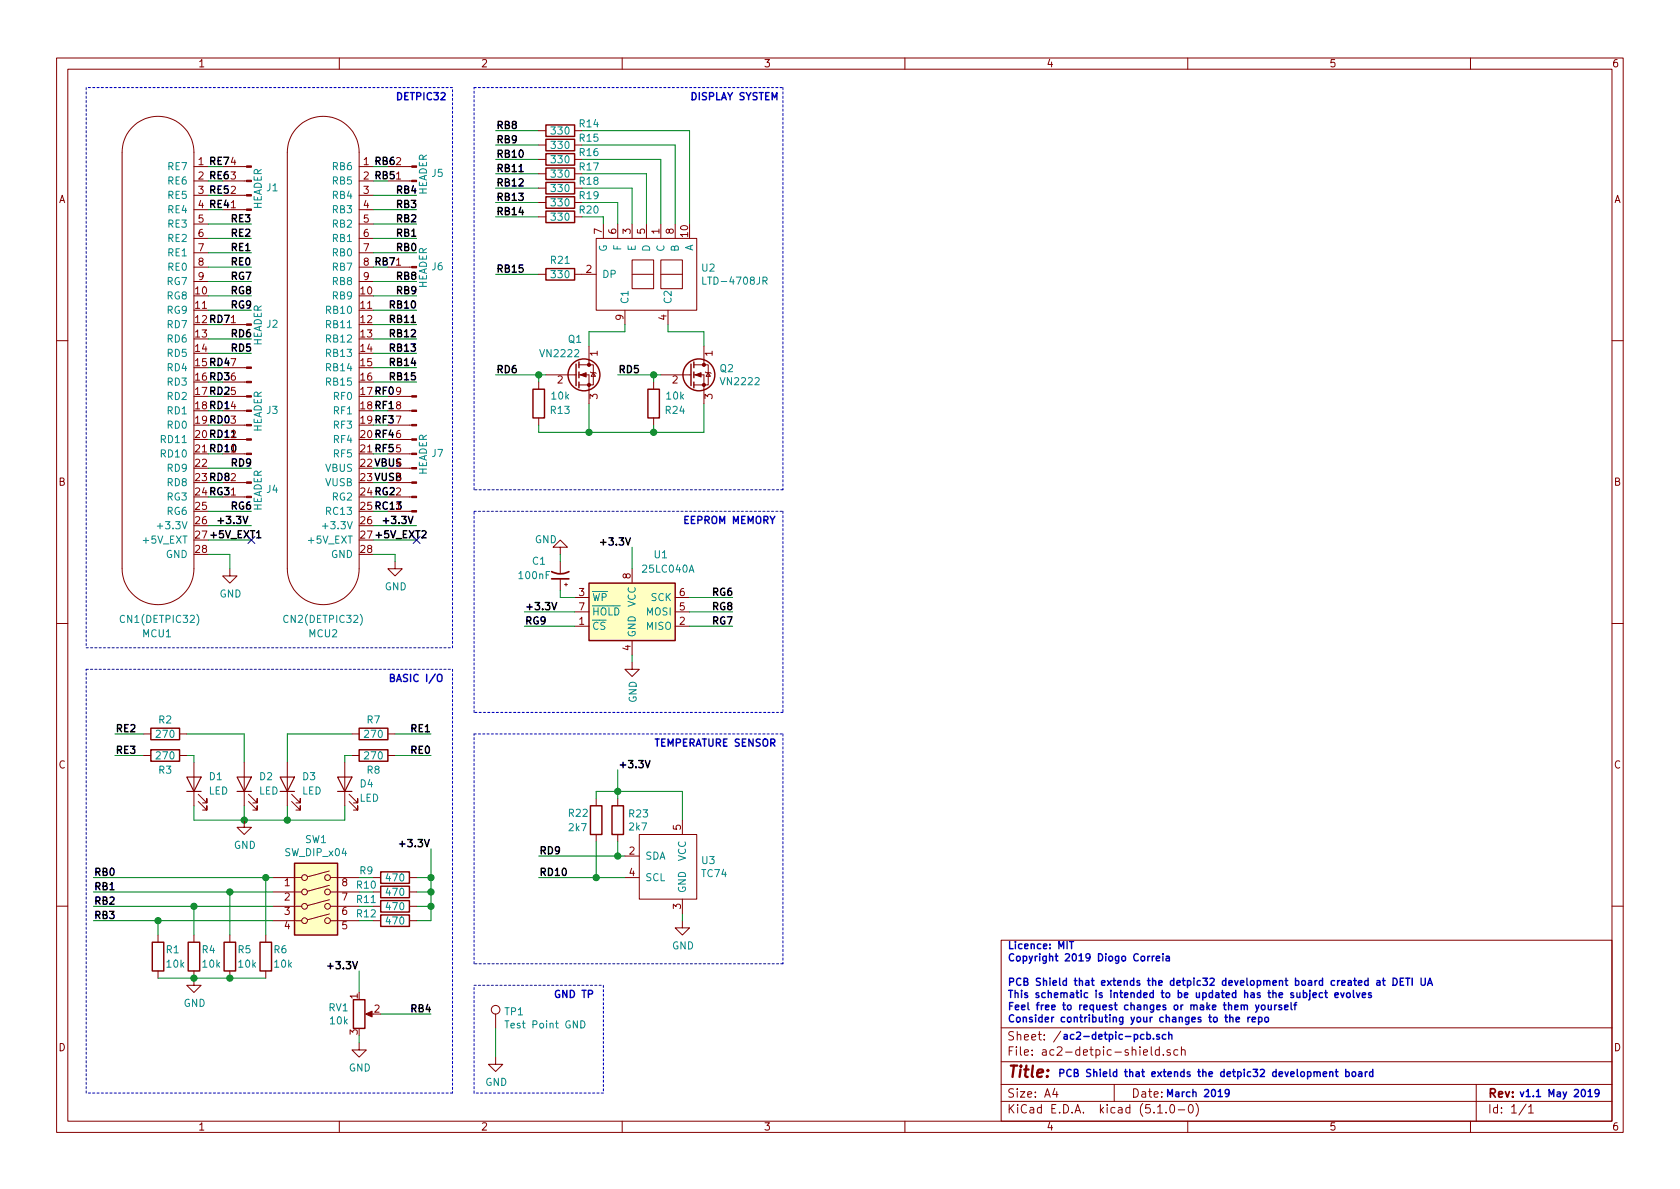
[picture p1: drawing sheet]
EESchema Schematic File Version 4
LIBS:ac2-detpic-shield-cache
EELAYER 29 0
EELAYER END
$Descr A4 11693 8268
encoding utf-8
Sheet 1 1
Title ""
Date ""
Rev ""
Comp ""
Comment1 ""
Comment2 ""
Comment3 ""
Comment4 ""
$EndDescr
Text Notes 7010 7120 0    50   ~ 10
Licence: MIT\nCopyright 2019 Diogo Correia\n\nPCB Shield that extends the detpic32 development board created at DETI UA\nThis schematic is intended to be updated has the subject evolves\nFeel free to request changes or make them yourself\nConsider contributing your changes to the repo
Text Notes 7390 7240 0    50   ~ 10
ac2-detpic-pcb.sch
Text Notes 7360 7500 0    50   ~ 10
PCB Shield that extends the detpic32 development board
Text Notes 8110 7640 0    50   ~ 10
March 2019
$Comp
L ac2-detpic-shield:CN1(DETPIC32) MCU1
U 1 1
P 1150 2500
F 0 "MCU1" H 1200 600 50  0000 R CNN
F 1 "CN1(DETPIC32)" H 1400 700 50  0000 R CNN
F 2 "Connector_PinSocket_2.54mm:PinSocket_1x28_P2.54mm_Vertical" H 1150 2500 50  0001 C CNN
F 3 "" H 1150 2500 50  0001 C CNN
	1    1150 2500
	1    0    0    -1  
$EndComp
$Comp
L ac2-detpic-shield:CN2(DETPIC32) MCU2
U 1 1
P 2400 2500
F 0 "MCU2" H 2250 600 50  0000 C CNN
F 1 "CN2(DETPIC32)" H 2250 700 50  0000 C CNN
F 2 "Connector_PinSocket_2.54mm:PinSocket_1x28_P2.54mm_Vertical" V 2600 1450 50  0001 C CNN
F 3 "" V 2600 1450 50  0001 C CNN
	1    2400 2500
	1    0    0    -1  
$EndComp
Wire Wire Line
	1450 1550 1750 1550
Wire Wire Line
	1450 1650 1750 1650
Wire Wire Line
	1450 1750 1750 1750
Wire Wire Line
	1450 1850 1750 1850
Wire Wire Line
	1450 1950 1750 1950
Wire Wire Line
	1450 2050 1750 2050
Wire Wire Line
	1450 2150 1750 2150
Wire Wire Line
	1450 2350 1750 2350
Wire Wire Line
	1450 2450 1750 2450
Wire Wire Line
	1450 3250 1750 3250
Wire Wire Line
	1450 3650 1750 3650
Wire Wire Line
	1450 3750 1750 3750
Wire Wire Line
	2600 1350 2900 1350
Wire Wire Line
	2600 1450 2900 1450
Wire Wire Line
	2600 1550 2900 1550
Wire Wire Line
	2600 1650 2900 1650
Wire Wire Line
	2600 1750 2900 1750
Wire Wire Line
	2600 1950 2900 1950
Wire Wire Line
	2600 2050 2900 2050
Wire Wire Line
	2600 2150 2900 2150
Wire Wire Line
	2600 2250 2900 2250
Wire Wire Line
	2600 2350 2900 2350
Wire Wire Line
	2600 2450 2900 2450
Wire Wire Line
	2600 2550 2900 2550
Wire Wire Line
	2600 2650 2900 2650
Wire Wire Line
	2600 3650 2900 3650
Wire Wire Line
	2600 3750 2900 3750
Text Label 1450 1150 0    50   ~ 10
RE7
Text Label 1450 1250 0    50   ~ 10
RE6
Text Label 1450 1350 0    50   ~ 10
RE5
Text Label 1450 1450 0    50   ~ 10
RE4
Text Label 1600 1550 0    50   ~ 10
RE3
Text Label 1600 1650 0    50   ~ 10
RE2
Text Label 1600 1750 0    50   ~ 10
RE1
Text Label 1600 1850 0    50   ~ 10
RE0
Text Label 1600 1950 0    50   ~ 10
RG7
Text Label 1600 2050 0    50   ~ 10
RG8
Text Label 1600 2150 0    50   ~ 10
RG9
Text Label 1450 2250 0    50   ~ 10
RD7
Text Label 1600 2350 0    50   ~ 10
RD6
Text Label 1600 2450 0    50   ~ 10
RD5
Text Label 1450 2550 0    50   ~ 10
RD4
Text Label 1450 2650 0    50   ~ 10
RD3
Text Label 1450 2750 0    50   ~ 10
RD2
Text Label 1450 2850 0    50   ~ 10
RD1
Text Label 1450 2950 0    50   ~ 10
RD0
Text Label 1450 3150 0    50   ~ 10
RD10
Text Label 1600 3250 0    50   ~ 10
RD9
Text Label 1450 3350 0    50   ~ 10
RD8
Text Label 1450 3450 0    50   ~ 10
RG3
Text Label 1600 3550 0    50   ~ 10
RG6
Text Label 1500 3650 0    50   ~ 10
+3.3V
Text Label 1450 3750 0    50   ~ 10
+5V_EXT1
Text Label 2600 1150 0    50   ~ 10
RB6
Text Label 2600 1250 0    50   ~ 10
RB5
Text Label 2750 1350 0    50   ~ 10
RB4
Text Label 2750 1450 0    50   ~ 10
RB3
Text Label 2750 1550 0    50   ~ 10
RB2
Text Label 2750 1650 0    50   ~ 10
RB1
Text Label 2750 1750 0    50   ~ 10
RB0
Text Label 2600 1850 0    50   ~ 10
RB7
Text Label 2750 1950 0    50   ~ 10
RB8
Text Label 2750 2050 0    50   ~ 10
RB9
Text Label 2700 2150 0    50   ~ 10
RB10
Text Label 2700 2250 0    50   ~ 10
RB11
Text Label 2700 2350 0    50   ~ 10
RB12
Text Label 2700 2450 0    50   ~ 10
RB13
Text Label 2700 2550 0    50   ~ 10
RB14
Text Label 2700 2650 0    50   ~ 10
RB15
Text Label 2600 2750 0    50   ~ 10
RF0
Text Label 2600 2850 0    50   ~ 10
RF1
Text Label 2600 2950 0    50   ~ 10
RF3
Text Label 2600 3050 0    50   ~ 10
RF4
Text Label 2600 3150 0    50   ~ 10
RF5
Text Label 2600 3250 0    50   ~ 10
VBUS
Text Label 2600 3350 0    50   ~ 10
VUSB
Text Label 2600 3450 0    50   ~ 10
RG2
Text Label 2600 3550 0    50   ~ 10
RC13
Text Label 2650 3650 0    50   ~ 10
+3.3V
Text Label 2600 3750 0    50   ~ 10
+5V_EXT2
Wire Notes Line
	600  600  600  4500
Wire Notes Line
	600  4500 3150 4500
Wire Notes Line
	3150 4500 3150 600 
Wire Notes Line
	3150 600  600  600 
Text Notes 2750 700  0    50   ~ 10
DETPIC32
Wire Wire Line
	1300 5250 1350 5250
Wire Wire Line
	1350 5250 1350 5300
Wire Wire Line
	1300 5100 1700 5100
Wire Wire Line
	1700 5100 1700 5300
Wire Wire Line
	2450 5100 2000 5100
Wire Wire Line
	2000 5100 2000 5300
Wire Wire Line
	2450 5250 2400 5250
Wire Wire Line
	2400 5250 2400 5300
Wire Wire Line
	1350 5600 1350 5700
Wire Wire Line
	1350 5700 1700 5700
Wire Wire Line
	1700 5600 1700 5700
Connection ~ 1700 5700
Wire Wire Line
	2400 5700 2400 5600
Wire Wire Line
	2000 5600 2000 5700
Connection ~ 2000 5700
Wire Wire Line
	2000 5700 2400 5700
Wire Wire Line
	1000 5250 800  5250
Wire Wire Line
	1000 5100 800  5100
Wire Wire Line
	2750 5100 3000 5100
Wire Wire Line
	2750 5250 3000 5250
Text Label 800  5100 0    50   ~ 10
RE2
Text Label 800  5250 0    50   ~ 10
RE3
Text Label 2850 5100 0    50   ~ 10
RE1
Text Label 2850 5250 0    50   ~ 10
RE0
Wire Wire Line
	2500 6100 2600 6100
Wire Wire Line
	2500 6200 2600 6200
Wire Wire Line
	2500 6300 2600 6300
Wire Wire Line
	2500 6400 2600 6400
Wire Wire Line
	2900 6400 3000 6400
Wire Wire Line
	3000 6400 3000 6300
Wire Wire Line
	2900 6300 3000 6300
Connection ~ 3000 6300
Wire Wire Line
	3000 6300 3000 6200
Wire Wire Line
	2900 6200 3000 6200
Connection ~ 3000 6200
Wire Wire Line
	3000 6200 3000 6100
Wire Wire Line
	2900 6100 3000 6100
Connection ~ 3000 6100
Wire Wire Line
	3000 6100 3000 5900
Text Label 650  6100 0    50   ~ 10
RB0
Text Label 650  6200 0    50   ~ 10
RB1
Text Label 650  6300 0    50   ~ 10
RB2
Text Label 650  6400 0    50   ~ 10
RB3
Wire Wire Line
	2650 7050 3000 7050
Wire Wire Line
	2500 6900 2500 6750
Text Label 2850 7050 0    50   ~ 10
RB4
Wire Notes Line
	600  4650 3150 4650
Wire Notes Line
	3150 4650 3150 7600
Wire Notes Line
	3150 7600 600  7600
Wire Notes Line
	600  7600 600  4650
Text Notes 2700 4750 0    50   ~ 10
BASIC I/O
Wire Wire Line
	3750 900  3450 900 
Wire Wire Line
	3750 1000 3450 1000
Wire Wire Line
	3750 1100 3450 1100
Wire Wire Line
	3750 1200 3450 1200
Wire Wire Line
	3750 1300 3450 1300
Wire Wire Line
	3750 1400 3450 1400
Wire Wire Line
	3750 1500 3450 1500
Text Label 3450 900  0    50   ~ 10
RB8
Text Label 3450 1000 0    50   ~ 10
RB9
Text Label 3450 1100 0    50   ~ 10
RB10
Text Label 3450 1200 0    50   ~ 10
RB11
Text Label 3450 1300 0    50   ~ 10
RB12
Text Label 3450 1400 0    50   ~ 10
RB13
Text Label 3450 1500 0    50   ~ 10
RB14
$Comp
L ac2-detpic-shield:LTD-4708JR U2
U 1 1
P 4500 2100
F 0 "U2" H 4878 2346 50  0000 L CNN
F 1 "LTD-4708JR" H 4878 2255 50  0000 L CNN
F 2 "LTD-4708JR:LTD-4708JR" H 4500 2100 50  0001 C CNN
F 3 "" H 4500 2100 50  0001 C CNN
	1    4500 2100
	1    0    0    -1  
$EndComp
Wire Wire Line
	4050 1500 4200 1500
Wire Wire Line
	4200 1500 4200 1550
Wire Wire Line
	4050 1400 4300 1400
Wire Wire Line
	4300 1400 4300 1550
Wire Wire Line
	4050 1300 4400 1300
Wire Wire Line
	4400 1300 4400 1550
Wire Wire Line
	4050 1200 4500 1200
Wire Wire Line
	4500 1200 4500 1550
Wire Wire Line
	4050 1100 4600 1100
Wire Wire Line
	4600 1100 4600 1550
Wire Wire Line
	4050 1000 4700 1000
Wire Wire Line
	4700 1000 4700 1550
Wire Wire Line
	4050 900  4800 900 
Wire Wire Line
	4800 900  4800 1550
Wire Wire Line
	3750 1900 3450 1900
Text Label 3450 1900 0    50   ~ 10
RB15
Wire Wire Line
	4350 2250 4350 2300
Wire Wire Line
	4350 2300 4100 2300
Wire Wire Line
	4100 2300 4100 2400
Wire Wire Line
	4650 2250 4650 2300
Wire Wire Line
	4650 2300 4900 2300
Wire Wire Line
	4900 2300 4900 2400
Wire Wire Line
	4600 2600 4550 2600
Wire Wire Line
	3800 2600 3750 2600
Wire Wire Line
	3750 2650 3750 2600
Connection ~ 3750 2600
Wire Wire Line
	4550 2650 4550 2600
Connection ~ 4550 2600
Wire Wire Line
	3750 2950 3750 3000
Wire Wire Line
	3750 3000 4100 3000
Wire Wire Line
	4550 3000 4550 2950
Wire Wire Line
	4900 2800 4900 3000
Wire Wire Line
	4900 3000 4550 3000
Connection ~ 4550 3000
Wire Wire Line
	4100 2800 4100 3000
Connection ~ 4100 3000
Text Label 4300 2600 0    50   ~ 10
RD5
Text Label 3450 2600 0    50   ~ 10
RD6
Wire Wire Line
	3450 2600 3750 2600
Wire Wire Line
	4550 2600 4300 2600
Wire Notes Line
	3300 600  5450 600 
Wire Notes Line
	5450 600  5450 3400
Wire Notes Line
	5450 3400 3300 3400
Wire Notes Line
	3300 3400 3300 600 
Text Notes 4800 700  0    50   ~ 10
DISPLAY SYSTEM
$Comp
L power:GND #PWR02
U 1 1
P 1600 3950
F 0 "#PWR02" H 1600 3700 50  0001 C CNN
F 1 "GND" H 1605 3777 50  0000 C CNN
F 2 "" H 1600 3950 50  0001 C CNN
F 3 "" H 1600 3950 50  0001 C CNN
	1    1600 3950
	1    0    0    -1  
$EndComp
$Comp
L power:GND #PWR03
U 1 1
P 1700 5700
F 0 "#PWR03" H 1700 5450 50  0001 C CNN
F 1 "GND" H 1705 5527 50  0000 C CNN
F 2 "" H 1700 5700 50  0001 C CNN
F 3 "" H 1700 5700 50  0001 C CNN
	1    1700 5700
	1    0    0    -1  
$EndComp
$Comp
L power:GND #PWR01
U 1 1
P 1350 6800
F 0 "#PWR01" H 1350 6550 50  0001 C CNN
F 1 "GND" H 1355 6627 50  0000 C CNN
F 2 "" H 1350 6800 50  0001 C CNN
F 3 "" H 1350 6800 50  0001 C CNN
	1    1350 6800
	1    0    0    -1  
$EndComp
$Comp
L power:GND #PWR06
U 1 1
P 2500 7250
F 0 "#PWR06" H 2500 7000 50  0001 C CNN
F 1 "GND" H 2505 7077 50  0000 C CNN
F 2 "" H 2500 7250 50  0001 C CNN
F 3 "" H 2500 7250 50  0001 C CNN
	1    2500 7250
	1    0    0    -1  
$EndComp
$Comp
L Switch:SW_DIP_x04 SW1
U 1 1
P 2200 6300
F 0 "SW1" H 2200 6767 50  0000 C CNN
F 1 "SW_DIP_x04" H 2200 6676 50  0000 C CNN
F 2 "Button_Switch_THT:SW_DIP_SPSTx04_Slide_9.78x12.34mm_W7.62mm_P2.54mm" H 2200 6300 50  0001 C CNN
F 3 "~" H 2200 6300 50  0001 C CNN
	1    2200 6300
	1    0    0    -1  
$EndComp
$Comp
L Device:R R9
U 1 1
P 2750 6100
F 0 "R9" V 2700 5900 50  0000 C CNN
F 1 "470" V 2750 6100 50  0000 C CNN
F 2 "Resistor_THT:R_Axial_DIN0207_L6.3mm_D2.5mm_P7.62mm_Horizontal" V 2680 6100 50  0001 C CNN
F 3 "~" H 2750 6100 50  0001 C CNN
	1    2750 6100
	0    1    1    0   
$EndComp
$Comp
L Device:R R10
U 1 1
P 2750 6200
F 0 "R10" V 2700 6000 50  0000 C CNN
F 1 "470" V 2750 6200 50  0000 C CNN
F 2 "Resistor_THT:R_Axial_DIN0207_L6.3mm_D2.5mm_P7.62mm_Horizontal" V 2680 6200 50  0001 C CNN
F 3 "~" H 2750 6200 50  0001 C CNN
	1    2750 6200
	0    1    1    0   
$EndComp
$Comp
L Device:R R11
U 1 1
P 2750 6300
F 0 "R11" V 2700 6100 50  0000 C CNN
F 1 "470" V 2750 6300 50  0000 C CNN
F 2 "Resistor_THT:R_Axial_DIN0207_L6.3mm_D2.5mm_P7.62mm_Horizontal" V 2680 6300 50  0001 C CNN
F 3 "~" H 2750 6300 50  0001 C CNN
	1    2750 6300
	0    1    1    0   
$EndComp
$Comp
L Device:R R12
U 1 1
P 2750 6400
F 0 "R12" V 2700 6200 50  0000 C CNN
F 1 "470" V 2750 6400 50  0000 C CNN
F 2 "Resistor_THT:R_Axial_DIN0207_L6.3mm_D2.5mm_P7.62mm_Horizontal" V 2680 6400 50  0001 C CNN
F 3 "~" H 2750 6400 50  0001 C CNN
	1    2750 6400
	0    1    1    0   
$EndComp
Wire Wire Line
	650  6100 1850 6100
Wire Wire Line
	650  6200 1600 6200
Wire Wire Line
	650  6300 1350 6300
Wire Wire Line
	650  6400 1100 6400
$Comp
L Device:R R6
U 1 1
P 1850 6650
F 0 "R6" H 1900 6700 50  0000 L CNN
F 1 "10k " H 1900 6600 50  0000 L CNN
F 2 "Resistor_THT:R_Axial_DIN0207_L6.3mm_D2.5mm_P7.62mm_Horizontal" V 1780 6650 50  0001 C CNN
F 3 "~" H 1850 6650 50  0001 C CNN
	1    1850 6650
	1    0    0    -1  
$EndComp
$Comp
L Device:R R5
U 1 1
P 1600 6650
F 0 "R5" H 1650 6700 50  0000 L CNN
F 1 "10k " H 1650 6600 50  0000 L CNN
F 2 "Resistor_THT:R_Axial_DIN0207_L6.3mm_D2.5mm_P7.62mm_Horizontal" V 1530 6650 50  0001 C CNN
F 3 "~" H 1600 6650 50  0001 C CNN
	1    1600 6650
	1    0    0    -1  
$EndComp
$Comp
L Device:R R4
U 1 1
P 1350 6650
F 0 "R4" H 1400 6700 50  0000 L CNN
F 1 "10k " H 1400 6600 50  0000 L CNN
F 2 "Resistor_THT:R_Axial_DIN0207_L6.3mm_D2.5mm_P7.62mm_Horizontal" V 1280 6650 50  0001 C CNN
F 3 "~" H 1350 6650 50  0001 C CNN
	1    1350 6650
	1    0    0    -1  
$EndComp
$Comp
L Device:R R1
U 1 1
P 1100 6650
F 0 "R1" H 1150 6700 50  0000 L CNN
F 1 "10k " H 1150 6600 50  0000 L CNN
F 2 "Resistor_THT:R_Axial_DIN0207_L6.3mm_D2.5mm_P7.62mm_Horizontal" V 1030 6650 50  0001 C CNN
F 3 "~" H 1100 6650 50  0001 C CNN
	1    1100 6650
	1    0    0    -1  
$EndComp
Wire Wire Line
	1100 6800 1350 6800
Connection ~ 1350 6800
Connection ~ 1600 6800
Wire Wire Line
	1600 6800 1850 6800
Wire Wire Line
	1850 6500 1850 6100
Connection ~ 1850 6100
Wire Wire Line
	1850 6100 1900 6100
Wire Wire Line
	1600 6500 1600 6200
Connection ~ 1600 6200
Wire Wire Line
	1600 6200 1900 6200
Wire Wire Line
	1350 6500 1350 6300
Connection ~ 1350 6300
Wire Wire Line
	1350 6300 1900 6300
Wire Wire Line
	1100 6500 1100 6400
Connection ~ 1100 6400
Wire Wire Line
	1100 6400 1900 6400
Wire Wire Line
	1350 6800 1600 6800
$Comp
L Device:R_POT RV1
U 1 1
P 2500 7050
F 0 "RV1" H 2430 7096 50  0000 R CNN
F 1 "10k" H 2430 7005 50  0000 R CNN
F 2 "Potentiometer_THT:Potentiometer_ACP_CA14V-15_Vertical" H 2500 7050 50  0001 C CNN
F 3 "~" H 2500 7050 50  0001 C CNN
	1    2500 7050
	1    0    0    -1  
$EndComp
$Comp
L Device:R R2
U 1 1
P 1150 5100
F 0 "R2" V 1050 5100 50  0000 C CNN
F 1 "270" V 1150 5100 50  0000 C CNN
F 2 "Resistor_THT:R_Axial_DIN0207_L6.3mm_D2.5mm_P7.62mm_Horizontal" V 1080 5100 50  0001 C CNN
F 3 "~" H 1150 5100 50  0001 C CNN
	1    1150 5100
	0    1    1    0   
$EndComp
$Comp
L Device:R R3
U 1 1
P 1150 5250
F 0 "R3" V 1250 5250 50  0000 C CNN
F 1 "270" V 1150 5250 50  0000 C CNN
F 2 "Resistor_THT:R_Axial_DIN0207_L6.3mm_D2.5mm_P7.62mm_Horizontal" V 1080 5250 50  0001 C CNN
F 3 "~" H 1150 5250 50  0001 C CNN
	1    1150 5250
	0    1    1    0   
$EndComp
$Comp
L Device:R R7
U 1 1
P 2600 5100
F 0 "R7" V 2500 5100 50  0000 C CNN
F 1 "270" V 2600 5100 50  0000 C CNN
F 2 "Resistor_THT:R_Axial_DIN0207_L6.3mm_D2.5mm_P7.62mm_Horizontal" V 2530 5100 50  0001 C CNN
F 3 "~" H 2600 5100 50  0001 C CNN
	1    2600 5100
	0    1    1    0   
$EndComp
$Comp
L Device:R R8
U 1 1
P 2600 5250
F 0 "R8" V 2700 5250 50  0000 C CNN
F 1 "270" V 2600 5250 50  0000 C CNN
F 2 "Resistor_THT:R_Axial_DIN0207_L6.3mm_D2.5mm_P7.62mm_Horizontal" V 2530 5250 50  0001 C CNN
F 3 "~" H 2600 5250 50  0001 C CNN
	1    2600 5250
	0    1    1    0   
$EndComp
Wire Wire Line
	1700 5700 2000 5700
$Comp
L Device:LED D1
U 1 1
P 1350 5450
F 0 "D1" V 1400 5350 50  0000 R CNN
F 1 "LED" V 1300 5350 50  0000 R CNN
F 2 "LED_THT:LED_D3.0mm" H 1350 5450 50  0001 C CNN
F 3 "~" H 1350 5450 50  0001 C CNN
	1    1350 5450
	0    -1   -1   0   
$EndComp
$Comp
L Device:LED D2
U 1 1
P 1700 5450
F 0 "D2" V 1750 5350 50  0000 R CNN
F 1 "LED" V 1650 5350 50  0000 R CNN
F 2 "LED_THT:LED_D3.0mm" H 1700 5450 50  0001 C CNN
F 3 "~" H 1700 5450 50  0001 C CNN
	1    1700 5450
	0    -1   -1   0   
$EndComp
$Comp
L Device:LED D3
U 1 1
P 2000 5450
F 0 "D3" V 2050 5350 50  0000 R CNN
F 1 "LED" V 1950 5350 50  0000 R CNN
F 2 "LED_THT:LED_D3.0mm" H 2000 5450 50  0001 C CNN
F 3 "~" H 2000 5450 50  0001 C CNN
	1    2000 5450
	0    -1   -1   0   
$EndComp
$Comp
L Device:LED D4
U 1 1
P 2400 5450
F 0 "D4" V 2400 5350 50  0000 R CNN
F 1 "LED" V 2300 5350 50  0000 R CNN
F 2 "LED_THT:LED_D3.0mm" H 2400 5450 50  0001 C CNN
F 3 "~" H 2400 5450 50  0001 C CNN
	1    2400 5450
	0    -1   -1   0   
$EndComp
$Comp
L Device:R R14
U 1 1
P 3900 900
F 0 "R14" V 3850 1100 50  0000 C CNN
F 1 "330" V 3900 900 50  0000 C CNN
F 2 "Resistor_THT:R_Axial_DIN0207_L6.3mm_D2.5mm_P7.62mm_Horizontal" V 3830 900 50  0001 C CNN
F 3 "~" H 3900 900 50  0001 C CNN
	1    3900 900 
	0    1    1    0   
$EndComp
$Comp
L Device:R R15
U 1 1
P 3900 1000
F 0 "R15" V 3850 1200 50  0000 C CNN
F 1 "330" V 3900 1000 50  0000 C CNN
F 2 "Resistor_THT:R_Axial_DIN0207_L6.3mm_D2.5mm_P7.62mm_Horizontal" V 3830 1000 50  0001 C CNN
F 3 "~" H 3900 1000 50  0001 C CNN
	1    3900 1000
	0    1    1    0   
$EndComp
$Comp
L Device:R R16
U 1 1
P 3900 1100
F 0 "R16" V 3850 1300 50  0000 C CNN
F 1 "330" V 3900 1100 50  0000 C CNN
F 2 "Resistor_THT:R_Axial_DIN0207_L6.3mm_D2.5mm_P7.62mm_Horizontal" V 3830 1100 50  0001 C CNN
F 3 "~" H 3900 1100 50  0001 C CNN
	1    3900 1100
	0    1    1    0   
$EndComp
$Comp
L Device:R R17
U 1 1
P 3900 1200
F 0 "R17" V 3850 1400 50  0000 C CNN
F 1 "330" V 3900 1200 50  0000 C CNN
F 2 "Resistor_THT:R_Axial_DIN0207_L6.3mm_D2.5mm_P7.62mm_Horizontal" V 3830 1200 50  0001 C CNN
F 3 "~" H 3900 1200 50  0001 C CNN
	1    3900 1200
	0    1    1    0   
$EndComp
$Comp
L Device:R R18
U 1 1
P 3900 1300
F 0 "R18" V 3850 1500 50  0000 C CNN
F 1 "330" V 3900 1300 50  0000 C CNN
F 2 "Resistor_THT:R_Axial_DIN0207_L6.3mm_D2.5mm_P7.62mm_Horizontal" V 3830 1300 50  0001 C CNN
F 3 "~" H 3900 1300 50  0001 C CNN
	1    3900 1300
	0    1    1    0   
$EndComp
$Comp
L Device:R R19
U 1 1
P 3900 1400
F 0 "R19" V 3850 1600 50  0000 C CNN
F 1 "330" V 3900 1400 50  0000 C CNN
F 2 "Resistor_THT:R_Axial_DIN0207_L6.3mm_D2.5mm_P7.62mm_Horizontal" V 3830 1400 50  0001 C CNN
F 3 "~" H 3900 1400 50  0001 C CNN
	1    3900 1400
	0    1    1    0   
$EndComp
$Comp
L Device:R R20
U 1 1
P 3900 1500
F 0 "R20" V 3850 1700 50  0000 C CNN
F 1 "330" V 3900 1500 50  0000 C CNN
F 2 "Resistor_THT:R_Axial_DIN0207_L6.3mm_D2.5mm_P7.62mm_Horizontal" V 3830 1500 50  0001 C CNN
F 3 "~" H 3900 1500 50  0001 C CNN
	1    3900 1500
	0    1    1    0   
$EndComp
$Comp
L Device:R R24
U 1 1
P 4550 2800
F 0 "R24" H 4400 2850 50  0000 C CNN
F 1 "10k" H 4400 2750 50  0000 C CNN
F 2 "Resistor_THT:R_Axial_DIN0207_L6.3mm_D2.5mm_P7.62mm_Horizontal" V 4480 2800 50  0001 C CNN
F 3 "~" H 4550 2800 50  0001 C CNN
	1    4550 2800
	-1   0    0    1   
$EndComp
$Comp
L Device:R R13
U 1 1
P 3750 2800
F 0 "R13" H 3600 2850 50  0000 C CNN
F 1 "10k" H 3600 2750 50  0000 C CNN
F 2 "Resistor_THT:R_Axial_DIN0207_L6.3mm_D2.5mm_P7.62mm_Horizontal" V 3680 2800 50  0001 C CNN
F 3 "~" H 3750 2800 50  0001 C CNN
	1    3750 2800
	-1   0    0    1   
$EndComp
$Comp
L Device:Q_NMOS_DGS Q1
U 1 1
P 4000 2600
F 0 "Q1" H 3950 2850 50  0000 L CNN
F 1 "VN2222" H 3750 2750 50  0000 L CNN
F 2 "Package_TO_SOT_THT:TO-92" H 4200 2700 50  0001 C CNN
F 3 "~" H 4000 2600 50  0001 C CNN
	1    4000 2600
	1    0    0    -1  
$EndComp
$Comp
L Device:Q_NMOS_DGS Q2
U 1 1
P 4800 2600
F 0 "Q2" H 5006 2646 50  0000 L CNN
F 1 "VN2222" H 5006 2555 50  0000 L CNN
F 2 "Package_TO_SOT_THT:TO-92" H 5000 2700 50  0001 C CNN
F 3 "~" H 4800 2600 50  0001 C CNN
	1    4800 2600
	1    0    0    -1  
$EndComp
Wire Wire Line
	4100 3000 4550 3000
$Comp
L Device:R R21
U 1 1
P 3900 1900
F 0 "R21" V 3800 1900 50  0000 C CNN
F 1 "330" V 3900 1900 50  0000 C CNN
F 2 "Resistor_THT:R_Axial_DIN0207_L6.3mm_D2.5mm_P7.62mm_Horizontal" V 3830 1900 50  0001 C CNN
F 3 "~" H 3900 1900 50  0001 C CNN
	1    3900 1900
	0    1    1    0   
$EndComp
$Comp
L Memory_EEPROM:25LCxxx U1
U 1 1
P 4400 4250
F 0 "U1" H 4600 4650 50  0000 C CNN
F 1 "25LC040A" H 4650 4550 50  0000 C CNN
F 2 "Package_DIP:DIP-8_W7.62mm_Socket_LongPads" H 4400 4250 50  0001 C CNN
F 3 "http://ww1.microchip.com/downloads/en/DeviceDoc/21832H.pdf" H 4400 4250 50  0001 C CNN
	1    4400 4250
	1    0    0    -1  
$EndComp
$Comp
L Device:CP1_Small C1
U 1 1
P 3900 4000
F 0 "C1" H 4100 3900 50  0000 R CNN
F 1 "100nF" H 4200 4000 50  0000 R CNN
F 2 "Capacitor_THT:CP_Radial_D7.5mm_P2.50mm" H 3900 4000 50  0001 C CNN
F 3 "~" H 3900 4000 50  0001 C CNN
	1    3900 4000
	-1   0    0    1   
$EndComp
$Comp
L power:GND #PWR010
U 1 1
P 3900 3850
F 0 "#PWR010" H 3900 3600 50  0001 C CNN
F 1 "GND" H 4000 3750 50  0000 C CNN
F 2 "" H 3900 3850 50  0001 C CNN
F 3 "" H 3900 3850 50  0001 C CNN
	1    3900 3850
	-1   0    0    1   
$EndComp
Wire Wire Line
	4000 4350 3650 4350
Text Label 3650 4350 0    50   ~ 10
RG9
$Comp
L power:GND #PWR014
U 1 1
P 4400 4600
F 0 "#PWR014" H 4400 4350 50  0001 C CNN
F 1 "GND" V 4405 4472 50  0000 R CNN
F 2 "" H 4400 4600 50  0001 C CNN
F 3 "" H 4400 4600 50  0001 C CNN
	1    4400 4600
	1    0    0    -1  
$EndComp
Wire Wire Line
	4800 4250 5100 4250
Wire Wire Line
	4800 4150 5100 4150
Wire Wire Line
	4800 4350 5100 4350
Text Label 4950 4150 0    50   ~ 10
RG6
Text Label 4950 4250 0    50   ~ 10
RG8
Text Label 4950 4350 0    50   ~ 10
RG7
Wire Notes Line
	3300 3550 5450 3550
Wire Notes Line
	5450 3550 5450 4950
Wire Notes Line
	5450 4950 3300 4950
Wire Notes Line
	3300 4950 3300 3550
Text Notes 4750 3650 0    50   ~ 10
EEPROM MEMORY
$Comp
L Device:R R23
U 1 1
P 4300 5700
F 0 "R23" H 4370 5746 50  0000 L CNN
F 1 "2k7" H 4370 5655 50  0000 L CNN
F 2 "Resistor_THT:R_Axial_DIN0207_L6.3mm_D2.5mm_P7.62mm_Horizontal" V 4230 5700 50  0001 C CNN
F 3 "~" H 4300 5700 50  0001 C CNN
	1    4300 5700
	1    0    0    -1  
$EndComp
$Comp
L Device:R R22
U 1 1
P 4150 5700
F 0 "R22" H 3950 5750 50  0000 L CNN
F 1 "2k7" H 3950 5650 50  0000 L CNN
F 2 "Resistor_THT:R_Axial_DIN0207_L6.3mm_D2.5mm_P7.62mm_Horizontal" V 4080 5700 50  0001 C CNN
F 3 "~" H 4150 5700 50  0001 C CNN
	1    4150 5700
	1    0    0    -1  
$EndComp
$Comp
L power:GND #PWR015
U 1 1
P 4750 6400
F 0 "#PWR015" H 4750 6150 50  0001 C CNN
F 1 "GND" H 4755 6227 50  0000 C CNN
F 2 "" H 4750 6400 50  0001 C CNN
F 3 "" H 4750 6400 50  0001 C CNN
	1    4750 6400
	1    0    0    -1  
$EndComp
Wire Wire Line
	4150 5550 4150 5500
Wire Wire Line
	4150 5500 4300 5500
Wire Wire Line
	4300 5550 4300 5500
Connection ~ 4300 5500
Wire Wire Line
	4300 5500 4750 5500
Wire Wire Line
	4750 5500 4750 5700
Wire Wire Line
	4300 5850 4300 5950
Wire Wire Line
	4300 5950 4350 5950
Wire Wire Line
	4150 5850 4150 6100
Wire Wire Line
	4150 6100 4350 6100
Wire Wire Line
	4300 5950 3750 5950
Connection ~ 4300 5950
Wire Wire Line
	4150 6100 3750 6100
Connection ~ 4150 6100
Text Label 3750 5950 0    50   ~ 10
RD9
Text Label 3750 6100 0    50   ~ 10
RD10
Wire Notes Line
	3300 5100 5450 5100
Wire Notes Line
	5450 5100 5450 6700
Wire Notes Line
	5450 6700 3300 6700
Wire Notes Line
	3300 6700 3300 5100
Text Notes 4550 5200 0    50   ~ 10
TEMPERATURE SENSOR
Wire Wire Line
	1450 3850 1600 3850
Wire Wire Line
	1600 3850 1600 3950
Wire Wire Line
	4400 4550 4400 4600
Wire Wire Line
	4750 6400 4750 6350
Wire Wire Line
	1450 3550 1750 3550
Text Label 3000 5900 2    50   ~ 10
+3.3V
Text Label 2500 6750 2    50   ~ 10
+3.3V
Wire Wire Line
	4300 5500 4300 5350
Text Label 4300 5350 0    50   ~ 10
+3.3V
Wire Wire Line
	4400 3950 4400 3800
Text Label 4400 3800 2    50   ~ 10
+3.3V
Wire Wire Line
	4000 4250 3650 4250
Text Label 3650 4250 0    50   ~ 10
+3.3V
Wire Wire Line
	3900 3850 3900 3900
Wire Wire Line
	3900 4100 3900 4150
Wire Wire Line
	3900 4150 4000 4150
Wire Wire Line
	2500 7200 2500 7250
$Comp
L power:GND #PWR0101
U 1 1
P 2750 3900
F 0 "#PWR0101" H 2750 3650 50  0001 C CNN
F 1 "GND" H 2755 3727 50  0000 C CNN
F 2 "" H 2750 3900 50  0001 C CNN
F 3 "" H 2750 3900 50  0001 C CNN
	1    2750 3900
	1    0    0    -1  
$EndComp
Wire Wire Line
	2600 3850 2750 3850
Wire Wire Line
	2750 3850 2750 3900
$Comp
L ac2-detpic-shield:TC74 U3
U 1 1
P 4750 6050
F 0 "U3" H 4878 6121 50  0000 L CNN
F 1 "TC74" H 4878 6030 50  0000 L CNN
F 2 "Package_TO_SOT_THT:TO-220-5_Horizontal_TabDown" H 4750 6050 50  0001 C CNN
F 3 "" H 4750 6050 50  0001 C CNN
	1    4750 6050
	1    0    0    -1  
$EndComp
$Comp
L Connector:Conn_01x04_Male J1
U 1 1
P 1750 1350
F 0 "J1" H 1650 1300 50  0000 R CNN
F 1 "HEADER" V 1700 1450 50  0000 R CNN
F 2 "Connector_PinHeader_2.54mm:PinHeader_1x04_P2.54mm_Vertical" H 1750 1350 50  0001 C CNN
F 3 "~" H 1750 1350 50  0001 C CNN
	1    1750 1350
	-1   0    0    1   
$EndComp
Wire Wire Line
	1450 1150 1550 1150
Wire Wire Line
	1550 1250 1450 1250
Wire Wire Line
	1450 1350 1550 1350
Wire Wire Line
	1550 1450 1450 1450
Text Label 1450 3050 0    50   ~ 10
RD11
NoConn ~ 1750 3750
NoConn ~ 2900 3750
$Comp
L Connector:Conn_01x01_Male J2
U 1 1
P 1750 2250
F 0 "J2" H 1650 2250 50  0000 R CNN
F 1 "HEADER" V 1700 2400 50  0000 R CNN
F 2 "Connector_PinHeader_2.54mm:PinHeader_1x01_P2.54mm_Vertical" H 1750 2250 50  0001 C CNN
F 3 "~" H 1750 2250 50  0001 C CNN
	1    1750 2250
	-1   0    0    1   
$EndComp
$Comp
L Connector:Conn_01x07_Male J3
U 1 1
P 1750 2850
F 0 "J3" H 1650 2850 50  0000 R CNN
F 1 "HEADER" V 1700 3000 50  0000 R CNN
F 2 "Connector_PinHeader_2.54mm:PinHeader_1x07_P2.54mm_Vertical" H 1750 2850 50  0001 C CNN
F 3 "~" H 1750 2850 50  0001 C CNN
	1    1750 2850
	-1   0    0    1   
$EndComp
$Comp
L Connector:Conn_01x02_Male J4
U 1 1
P 1750 3450
F 0 "J4" H 1650 3400 50  0000 R CNN
F 1 "HEADER" V 1700 3550 50  0000 R CNN
F 2 "Connector_PinHeader_2.54mm:PinHeader_1x02_P2.54mm_Vertical" H 1750 3450 50  0001 C CNN
F 3 "~" H 1750 3450 50  0001 C CNN
	1    1750 3450
	-1   0    0    1   
$EndComp
Wire Wire Line
	1550 2250 1450 2250
Wire Wire Line
	1550 2550 1450 2550
Wire Wire Line
	1550 2650 1450 2650
Wire Wire Line
	1550 2750 1450 2750
Wire Wire Line
	1550 2850 1450 2850
Wire Wire Line
	1550 2950 1450 2950
Wire Wire Line
	1550 3050 1450 3050
Wire Wire Line
	1550 3150 1450 3150
Wire Wire Line
	1550 3350 1450 3350
Wire Wire Line
	1550 3450 1450 3450
$Comp
L Connector:Conn_01x02_Male J5
U 1 1
P 2900 1250
F 0 "J5" H 2800 1200 50  0000 R CNN
F 1 "HEADER" V 2850 1350 50  0000 R CNN
F 2 "Connector_PinHeader_2.54mm:PinHeader_1x02_P2.54mm_Vertical" H 2900 1250 50  0001 C CNN
F 3 "~" H 2900 1250 50  0001 C CNN
	1    2900 1250
	-1   0    0    1   
$EndComp
Wire Wire Line
	2600 1150 2700 1150
Wire Wire Line
	2700 1250 2600 1250
$Comp
L Connector:Conn_01x01_Male J6
U 1 1
P 2900 1850
F 0 "J6" H 2800 1850 50  0000 R CNN
F 1 "HEADER" V 2850 2000 50  0000 R CNN
F 2 "Connector_PinHeader_2.54mm:PinHeader_1x01_P2.54mm_Vertical" H 2900 1850 50  0001 C CNN
F 3 "~" H 2900 1850 50  0001 C CNN
	1    2900 1850
	-1   0    0    1   
$EndComp
Wire Wire Line
	2700 1850 2600 1850
$Comp
L Connector:Conn_01x09_Male J7
U 1 1
P 2900 3150
F 0 "J7" H 2800 3150 50  0000 R CNN
F 1 "HEADER" V 2850 3300 50  0000 R CNN
F 2 "Connector_PinHeader_2.54mm:PinHeader_1x09_P2.54mm_Vertical" H 2900 3150 50  0001 C CNN
F 3 "~" H 2900 3150 50  0001 C CNN
	1    2900 3150
	-1   0    0    1   
$EndComp
Wire Wire Line
	2700 2750 2600 2750
Wire Wire Line
	2700 2850 2600 2850
Wire Wire Line
	2700 2950 2600 2950
Wire Wire Line
	2700 3050 2600 3050
Wire Wire Line
	2700 3150 2600 3150
Wire Wire Line
	2700 3250 2600 3250
Wire Wire Line
	2700 3350 2600 3350
Wire Wire Line
	2700 3450 2600 3450
Wire Wire Line
	2700 3550 2600 3550
$Comp
L Connector:TestPoint TP1
U 1 1
P 3450 7150
F 0 "TP1" H 3508 7268 50  0000 L CNN
F 1 "Test Point GND" H 3508 7177 50  0000 L CNN
F 2 "TestPoint:TestPoint_Pad_2.5x2.5mm" H 3650 7150 50  0001 C CNN
F 3 "~" H 3650 7150 50  0001 C CNN
	1    3450 7150
	1    0    0    -1  
$EndComp
$Comp
L power:GND #PWR04
U 1 1
P 3450 7350
F 0 "#PWR04" H 3450 7100 50  0001 C CNN
F 1 "GND" H 3455 7177 50  0000 C CNN
F 2 "" H 3450 7350 50  0001 C CNN
F 3 "" H 3450 7350 50  0001 C CNN
	1    3450 7350
	1    0    0    -1  
$EndComp
Wire Wire Line
	3450 7150 3450 7350
Wire Notes Line
	3300 6850 4200 6850
Wire Notes Line
	4200 6850 4200 7600
Wire Notes Line
	4200 7600 3300 7600
Wire Notes Line
	3300 7600 3300 6850
Text Notes 3850 6950 0    50   ~ 10
GND TP
Text Notes 10570 7640 0    50   ~ 10
v1.1 May 2019
$EndSCHEMATC
